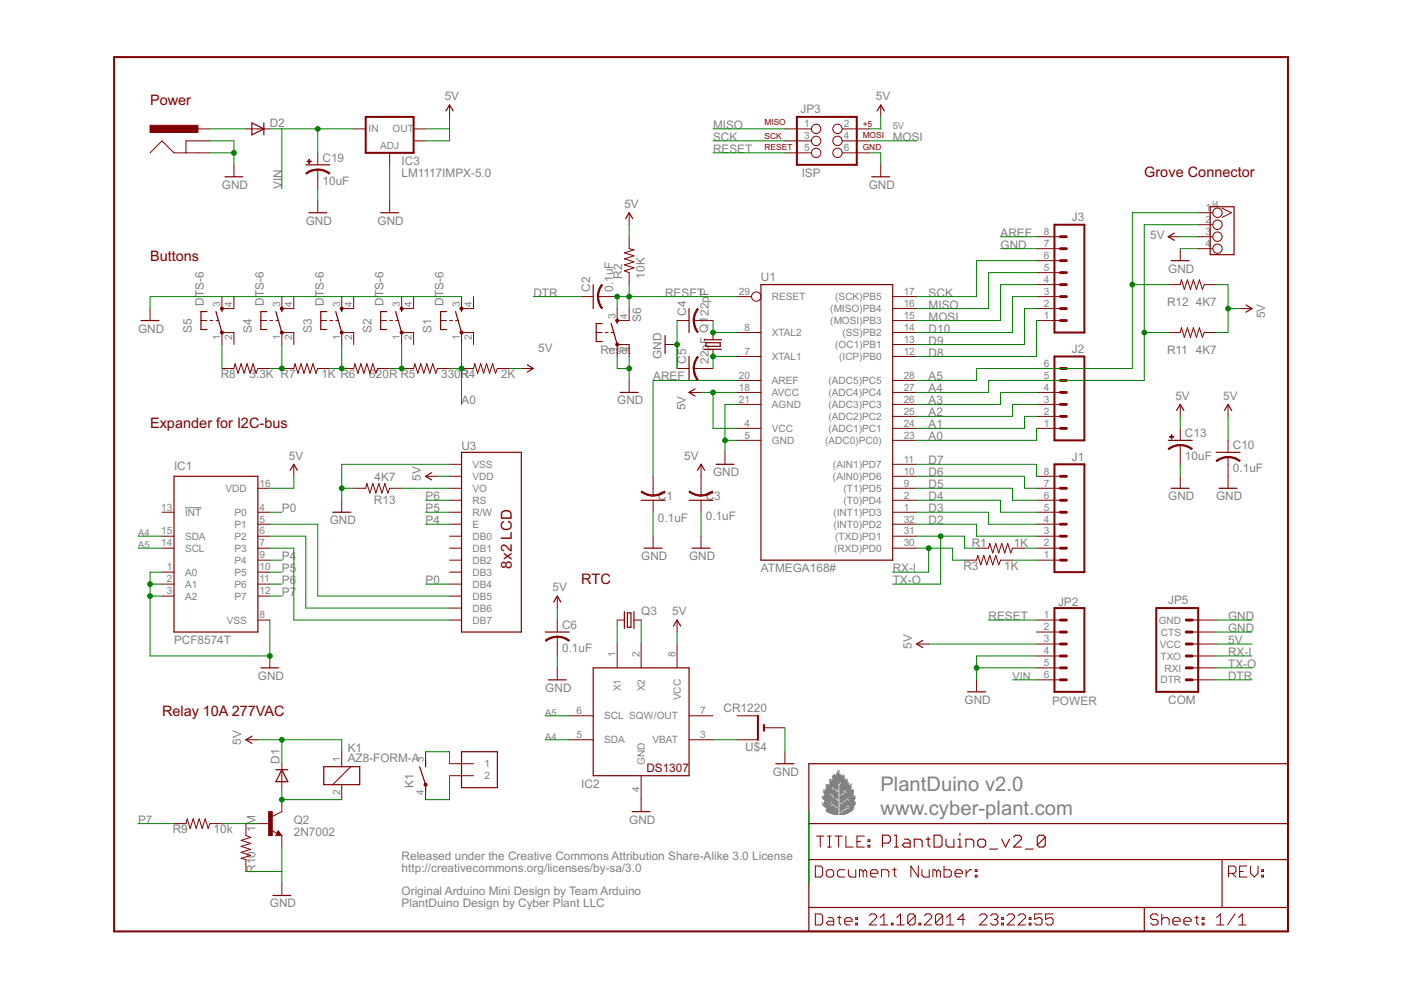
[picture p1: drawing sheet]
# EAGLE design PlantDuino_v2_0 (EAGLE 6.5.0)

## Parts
C1  0.1uF  C-USC1206  [C1206]
C2  0.1uF  C-USC1206  [C1206]
C3  0.1uF  C-USC1206  [C1206]
C4  22pF  C-USC1206  [C1206]
C5  22pF  C-USC1206  [C1206]
C6  0.1uF  C-USC1206  [C1206]
C10  0.1uF  C-USC1206  [C1206]
C13  10uF  CAP_POL6032  [EIA6032]
C19  10uF  CAP_POL6032  [EIA6032]
D1  DIODESMA  [SMA-DIODE]
D2  DIODESMA  [SMA-DIODE]
IC1  PCF8574T  [SO16W]
IC2  DS1307  [SO08]
IC3  LM1117IMPX-5.0  V_REG_LM1117SOT223  [SOT223]
J1  M08LONGPADS  [1X08_LONGPADS]
J2  M06LONGPADS  [1X06_LONGPADS]
J3  M08LONGPADS  [1X08_LONGPADS]
J4  TWIG-4P-2.090D  [4P-2.0-90D]
JP1  1X2-3.5MM  [1X2-3.5MM]
JP2  POWER  M06LONGPADS  [1X06_LONGPADS]
JP3  ISP  AVR_SPI_PRG_6PTH  [2X3]
JP4  Power Jack  POWER_JACKPTH  [POWER_JACK_PTH]
JP5  COM  ARDUINO_SERIAL_PROGRAMPTH  [1X06]
K1  AZ8-FORM-A  [AZ8]
Q1  CRYTALHC49S  [HC49/S@1]
Q2  2N7002  TRANSISTOR_NPNSOT23  [SOT23]
Q3  CRYSTALTC26H  [TC26H]
R1  1K  RESISTOR1206  [1206]
R2  10K  RESISTOR1206  [1206]
R3  1K  RESISTOR1206  [1206]
R4  2K  RESISTOR1206  [1206]
R5  330R  RESISTOR1206  [1206]
R6  620R  RESISTOR1206  [1206]
R7  1K  RESISTOR1206  [1206]
R8  3.3K  RESISTOR1206  [1206]
R9  10k  RESISTOR1206  [1206]
R10  1M  RESISTOR1206  [1206]
R11  4K7  RESISTOR1206  [1206]
R12  4K7  RESISTOR1206  [1206]
R13  4K7  RESISTOR1206  [1206]
S1  DTS-6  [DTS-6]
S2  DTS-6  [DTS-6]
S3  DTS-6  [DTS-6]
S4  DTS-6  [DTS-6]
S5  DTS-6  [DTS-6]
S6  Reset  DTS-6  [DTS-6]
U1  ATMEGA168#  AT90S4433A  [TQFP32-08]
U3  LCD-8X2-WH0802A8X2  [LCD-8X2-WH0802A]
U$4  CR1220  CR1220THM  [CR1220-THM]

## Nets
5V: C3.2 C6.1 C10.1 C13.P$1(+) D1.C IC1.16(VDD) IC2.8(VCC) IC3.2(OUT) IC3.4(OUT) J4.3 JP2.3 JP3.2 JP5.4(VCC) K1.1 R2.2 R4.1 R11.1 R12.1 U1.4(VCC) U1.18(AVCC) U3.2(VDD)
A0: J2.1 R4.2 R5.1 S1.1 U1.23((ADC0)PC0))
A1: J2.2 U1.24((ADC1)PC1)
A2: J2.3 U1.25((ADC2)PC2)
A3: J2.4 U1.26((ADC3)PC3)
A4: IC1.15(SDA) IC2.5(SDA) J2.5 J4.2 R11.2 U1.27((ADC4)PC4)
A5: IC1.14(SCL) IC2.6(SCL) J2.6 J4.1 R12.2 U1.28((ADC5)PC5)
AREF: C1.2 J3.8 U1.20(AREF)
D2: J1.3 U1.32((INT0)PD2)
D3: J1.4 U1.1((INT1)PD3)
D4: J1.5 U1.2((T0)PD4)
D5: J1.6 U1.9((T1)PD5)
D6: J1.7 U1.10((AIN0)PD6)
D7: J1.8 U1.11((AIN1)PD7)
D8: J3.1 U1.12((ICP)PB0)
D9: J3.2 U1.13((OC1)PB1)
D10: J3.3 U1.14((SS)PB2)
DTR: C2.1 JP5.1(DTR)
GND [vcc]: C1.1 C3.1 C4.1 C5.1 C6.2 C10.2 C13.P$2(-) C19.P$2(-) IC1.1(A0) IC1.2(A1) IC1.3(A2) IC1.8(VSS) IC2.4(GND) IC3.1(ADJ) J3.7 J4.4 JP2.4 JP2.5 JP3.6 JP4.GND JP4.GNDBREAK JP5.5(CTS) JP5.6(GND) Q2.2(E) R10.2 R13.2 S1.3 S2.3 S2.4 S3.3 S3.4 S4.3 S4.4 S5.3 S5.4 S6.1 S6.2 U1.5(GND) U1.21(AGND) U3.1(VSS) U$4.-
MISO: J3.5 JP3.1 U1.16((MISO)PB4)
MOSI: J3.4 JP3.4 U1.15((MOSI)PB3)
N$1: R13.1 U3.3(VO)
N$3: C4.2 Q1.2 U1.8(XTAL2)
N$4: C5.2 Q1.1 U1.7(XTAL1)
N$6: D2.A JP4.PWR
N$8: IC1.7(P3) U3.14(DB7)
N$9: IC1.6(P2) U3.13(DB6)
N$10: IC1.5(P1) U3.12(DB5)
N$12: IC2.3(VBAT) U$4.+1(+)
N$14: JP1.2 K1.4(-1:P)
N$15: JP1.1 K1.3(-1:S)
N$16: Q2.1(B) R9.1 R10.1
N$17: R5.2 R6.1 S2.1
N$18: R6.2 R7.1 S3.1
N$19: R7.2 R8.1 S4.1
N$20: R8.2 S5.1
N$21: IC2.1(X1) Q3.1
N$22: D1.A K1.2 Q2.3(C)
N$24: IC2.2(X2) Q3.2
P0: IC1.4(P0) U3.11(DB4)
P4: IC1.9(P4) U3.6(E)
P5: IC1.10(P5) U3.5(R/W)
P6: IC1.11(P6) U3.4(RS)
P7: IC1.12(P7) R9.2
RESET: C2.2 JP2.1 JP3.5 R2.1 S6.3 S6.4 U1.29(RESET)
RX-I: JP5.3(TXO) R3.2 U1.30((RXD)PD0)
RX-IP: J1.2 R1.1
SCK: J3.6 JP3.3 U1.17((SCK)PB5)
TX-O: JP5.2(RXI) R1.2 U1.31((TXD)PD1)
TX-OP: J1.1 R3.1
VIN [vcc]: C19.P$1(+) D2.C IC3.3(IN) JP2.6
Unconnected: IC1.13(!INT) IC2.7(SQW/OUT) JP2.2 S1.2 S1.4 S2.2 S3.2 S4.2 S5.2 U3.7(DB0) U3.8(DB1) U3.9(DB2) U3.10(DB3) U$4.+2(+1)

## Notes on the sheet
- Power
- Grove Connector
- Buttons
- Expander for I2C-bus
- RTC
- Relay 10A 277VAC
- PlantDuino v2.0
- www.cyber-plant.com
- Released under the Creative Commons Attribution Share-Alike 3.0 License
- http://creativecommons.org/licenses/by-sa/3.0
- Original Arduino Mini Design by Team Arduino
- PlantDuino Design by Cyber Plant LLC

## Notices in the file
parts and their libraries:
wh0802a3: Licensing: CC v3.0 Share-Alike You are welcome to use this library for commercial purposes.
